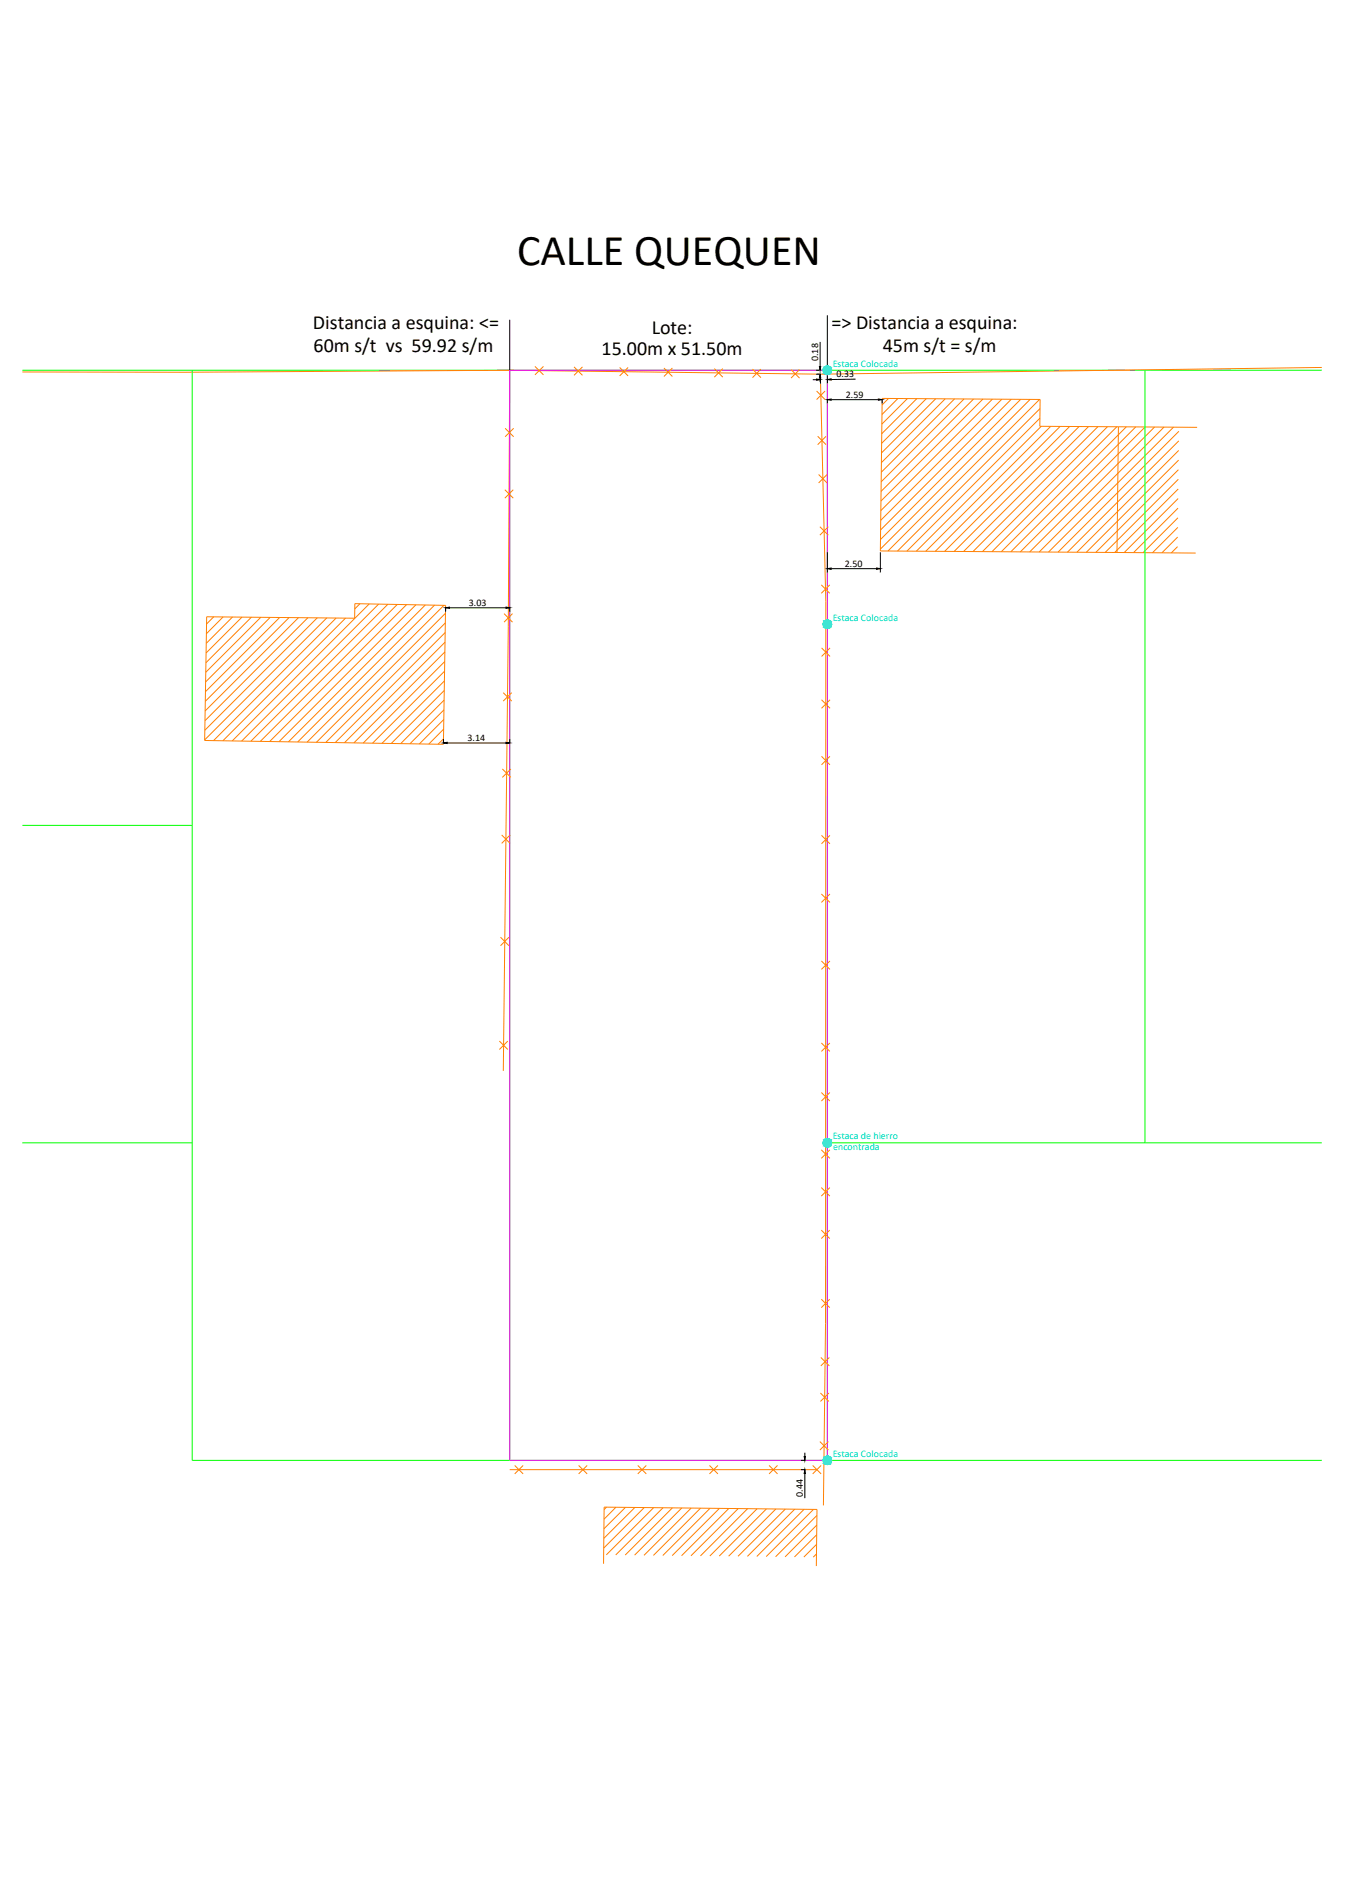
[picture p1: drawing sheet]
<svg xmlns="http://www.w3.org/2000/svg" width="297mm" height="420mm" viewBox="0 0 297 420" stroke-linecap="round" stroke-linejoin="round" font-family="sans-serif">
<!-- layer: 0 -->
<path d="M4.9 81.8h287M42.4 81.8v240.8h249.5M112.6 81.8v240.8M182.7 81.8v240.8M252.9 81.8v170.7M4.9 182.3h37.5M4.9 252.5h37.5M182.7 252.5h109.2" fill="none" stroke="#0f0" stroke-width=".22"/>
<!-- layer: relev -->
<g fill="none" stroke="#ff7f00" stroke-width=".22">
<path d="M111.6 94.6l1.8 1.9M112.6 81.8l-71.7 .4h-36M112.6 81.8l68.6 .9M112.6 81.8l-.3 56.7-1.1 98.1M113.4 94.6l-1.8 1.9M118.1 80.9l1.9 1.9M120 80.9l-1.9 1.9M126.8 81l1.8 1.9M128.6 81l-1.8 1.9M136.8 81.2l1.9 1.8M138.7 81.2l-1.9 1.8M146.6 81.3l1.9 1.9"/>
<path d="M148.5 81.3l-1.9 1.9M157.8 81.4l1.8 1.9M159.6 81.4l-1.8 1.9M166.2 81.5l1.8 1.9M168 81.5l-1.8 1.9M174.7 81.6l1.9 1.9M176.6 81.6l-1.9 1.9M180.3 86.4l1.9 1.9M180.6 96.4l1.8 1.8M181.2 82.7l1.2 50.2-.1 159.5-.5 40.1M182.2 86.4l-1.9 1.9M182.4 96.4l-1.8 1.8"/>
<path d="M196.2 88l-1.4 1.5M198.3 88l-3.5 3.6M200.4 88.1l-5.6 5.6M202.5 88.1l-7.8 7.7M204.6 88.1l-9.9 9.8M206.6 88.1l-11.9 12M208.7 88.1l-14 14.1M210.8 88.1l-16.2 16.2M212.9 88.1l-18.3 18.3M215 88.2l-20.4 20.4M217.1 88.2l-22.6 22.5M219.2 88.2l-24.7 24.6"/>
<path d="M221.2 88.2l-26.7 26.7M223.3 88.2l-28.8 28.9M225.4 88.2l-30.9 31M227.5 88.2l-33.1 33.1M229.6 88.2l-33.5 33.5M229.7 92.4l-29.4 29.4M229.7 90.3l-31.5 31.4M230 94.2l-27.6 27.6M232 94.2l-27.5 27.6M234.1 94.2l-27.5 27.6M236.2 94.2l-27.6 27.6M238.3 94.2l-27.6 27.6"/>
<path d="M240.4 94.2l-27.6 27.6M242.5 94.3l-27.6 27.5M244.6 94.3l-27.6 27.6M246.6 94.3l-27.5 27.6M247 94.3l-.3 27.7M248.7 94.3l-27.6 27.6M250.8 94.3l-27.6 27.6M252.9 94.3l-27.6 27.6M255 94.3l-27.6 27.6M257.1 94.3l-27.6 27.6M259.2 94.4l-27.6 27.5M260.3 99.5l-22.5 22.5"/>
<path d="M260.3 97.4l-24.6 24.6M260.4 95.3l-26.7 26.7M264.4 94.4l-34.8-.2 .1-6-34.9-.2-.4 33.7 69.7 .5M291.9 81.2l-110.7 1.5M111.5 108.2l1.9 1.8M113.4 108.2l-1.9 1.8M180.8 104.8l1.9 1.9M181.1 116.4l1.8 1.8M182.7 104.8l-1.9 1.9M182.9 116.4l-1.8 1.8M260.1 118.6l-3.5 3.5M260.1 116.5l-5.6 5.6"/>
<path d="M260.1 114.4l-7.7 7.7M260.2 112.2l-9.9 9.9M260.2 110.1l-11.9 12M260.2 108l-14 14M260.2 105.9l-16.1 16.1M260.3 103.8l-18.3 18.2M260.3 101.6l-20.4 20.4M45.6 136.2l32.7 .4 .1-3.2 20 .3-.5 30.7-52.7-.8zM47.2 136.2l-1.6 1.6M49.3 136.3l-3.7 3.7M51.4 136.3l-5.8 5.8M53.5 136.3l-8 8"/>
<path d="M55.5 136.3l-10 10.1M57.6 136.4l-12.1 12.1M59.7 136.4l-14.3 14.2M61.8 136.4l-16.4 16.4M63.8 136.4l-18.5 18.5M65.9 136.4l-20.6 20.7M68 136.5l-22.7 22.7M70.1 136.5l-24.9 24.8M72.2 136.5l-27 26.9M74.2 136.5l-27 27.1M76.3 136.5l-27.1 27.1M79.5 133.4l-1.2 1.1"/>
<path d="M81.5 133.4l-30.2 30.3M83.6 133.5l-30.2 30.2M85.7 133.5l-30.3 30.2M87.7 133.5l-30.2 30.3M89.8 133.6l-30.3 30.2M91.8 133.6l-30.2 30.2M93.9 133.6l-30.2 30.3M96 133.7l-30.2 30.2M98.1 133.7l-30.3 30.2M98.3 139.7l-24.3 24.3M98.3 137.6l-26.3 26.4M98.4 135.5l-28.5 28.5"/>
<path d="M111.3 135.6l1.9 1.8M113.2 135.6l-1.9 1.8M181.4 129.2l1.8 1.9M183.2 129.2l-1.8 1.9M260.1 120.8l-1.4 1.3M98 158.9l-5.4 5.4M98.1 156.8l-7.6 7.5M98.1 154.7l-9.6 9.6M98.1 152.5l-11.7 11.7M98.2 150.4l-13.8 13.8M98.2 148.3l-15.9 15.9M98.2 146.1l-18 18"/>
<path d="M98.3 144l-20.1 20.1M98.3 141.9l-22.2 22.2M111.1 153l1.9 1.9M113 153l-1.9 1.9M181.4 154.6l1.9 1.9M181.4 143.1l1.9 1.9M183.3 143.1l-1.9 1.9M183.3 154.6l-1.9 1.9M97.9 163.2l-1.2 1.2M98 161.1l-3.3 3.3M110.9 169.9l1.9 1.8M112.8 169.9l-1.9 1.8"/>
<path d="M181.4 167.1l1.9 1.9M183.3 167.1l-1.9 1.9M110.8 184.4l1.9 1.9M112.7 184.4l-1.9 1.9M181.4 197.5l1.9 1.8M181.4 184.5l1.9 1.9M183.3 184.5l-1.9 1.9M183.3 197.5l-1.9 1.8M110.5 207l1.9 1.9M112.4 207l-1.9 1.9M181.4 212.3l1.9 1.8M183.3 212.3l-1.9 1.8"/>
<path d="M110.3 230l1.8 1.8M112.1 230l-1.8 1.8M181.4 230.4l1.9 1.9M183.3 230.4l-1.9 1.9M181.4 254l1.9 1.9M181.4 241.3l1.9 1.9M183.3 241.3l-1.9 1.9M183.3 254l-1.9 1.9M181.4 262.3l1.9 1.9M181.4 271.7l1.8 1.9M183.2 271.7l-1.8 1.9M183.3 262.3l-1.9 1.9"/>
<path d="M181.3 299.9l1.9 1.8M181.4 287l1.8 1.9M183.2 299.9l-1.9 1.8M183.2 287l-1.8 1.9M181.1 318.5l1.9 1.8M181.2 307.7l1.9 1.9M183 318.5l-1.9 1.8M183.1 307.7l-1.9 1.9M112.6 324.7h67.8M113.7 323.7l1.8 1.9M115.5 323.7l-1.8 1.9M127.8 323.7l1.9 1.9"/>
<path d="M129.7 323.7l-1.9 1.9M133.9 332.9l-.5 .6M136 333l-2.6 2.6M138.1 333l-4.7 4.7M140.2 333l-6.8 6.8M140.9 323.7l1.8 1.9M142.3 333l-9 9M142.7 323.7l-1.8 1.9M144.3 333.1l-10.4 10.4M146.4 333.1l-10.4 10.4M148.5 333.1l-10.4 10.4M150.6 333.1l-10.4 10.4"/>
<path d="M152.6 333.1l-10.4 10.5M154.7 333.2l-10.4 10.4M156.7 323.7l1.8 1.9M156.8 333.2l-10.4 10.4M158.5 323.7l-1.8 1.9M158.9 333.2l-10.5 10.4M161 333.2l-10.5 10.5M163 333.2l-10.4 10.5M165.1 333.3l-10.4 10.4M167.2 333.3l-10.4 10.4M169.3 333.3l-10.5 10.4M169.8 323.7l1.9 1.9"/>
<path d="M171.3 333.4l-10.4 10.4M171.7 323.7l-1.9 1.9M173.4 333.4l-10.4 10.4M175.5 333.4l-10.4 10.4M177.6 333.4l-10.5 10.4M179.5 323.7l1.8 1.9M179.6 333.4l-10.4 10.5M180.4 339l-4.9 4.9M180.4 336.9l-7 7M180.4 334.8l-9.1 9.1M181.3 323.7l-1.8 1.9M133.3 345.4l.1-12.5 47 .5-.1 12.5"/>
<path d="M180.3 343.3l-.7 .7M180.3 341.1l-2.8 2.9"/>
</g>
<path d="M112.6 81.8h70.1v240.8h-70.1z" fill="none" stroke="#f0f" stroke-width=".22"/>
<!-- layer: 0 -->
<g fill="none" stroke="#000" stroke-width=".22">
<path d="M112.6 70.6v11.2M181.1 75.5v5.5M182.7 69.7v12.1M179.5 83.9h.8M180.3 82.7h.6M180.3 81.8h.6M181.1 83.5v.8M181.2 83v1.7M182.7 88.3v.8M182.7 82.9v1.8M183.6 88.3h10.4M189 83.8h-5.4"/>
<path d="M194.8 88.3v.8M98.4 134v1.1M99.3 134.3h12.4M112.6 134v1.1M182.7 122v4.5M183.6 125.6h10M194.4 122v4.5M97.9 163.3v.8M98.8 164.1h12.9M112.6 163.3v.8M176.9 322.6h.9M176.9 324.7h.9"/>
<path d="M177.7 320.9v.9M177.7 325.5v5.5"/>
</g>
<g fill="#000" stroke="#000" stroke-width=".22">
<path d="M180.3 83.7l.9 .2-.9 .1zM181.1 82.7l.2 .8h-.3zM181 81h.3l-.2 .8zM182.7 88.3l.9-.2v.3zM182.7 83.8l.9-.1v.3zM194 88.1l.8 .2-.8 .1zM98.4 134.3l.9-.2v.3zM111.7 134.1l.9 .2-.9 .1zM182.7 125.6l.9-.1v.3zM193.6 125.5l.8 .1-.8 .2zM97.9 164.1l.9-.1v.3zM111.7 164l.9 .1-.9 .2z"/>
<path d="M177.6 321.8h.3l-.2 .8zM177.7 324.7l.2 .8h-.3z"/>
</g>
<!-- layer: estacas -->
<g fill="#0dd" stroke="#0dd" stroke-width=".22">
<path d="M182.6 251.5l.4 .1zM182.5 251.6h.5z"/>
<path d="M182.5 251.6h.6zM182.3 251.6h.8z"/>
<path d="M182.3 251.6l1 .1zM182.1 251.7h1.2z"/>
<path d="M182.1 251.7l1.3 .1zM182 251.8h1.4z"/>
<path d="M182 251.8l1.5 .2-.1-.2zM182 251.8l1.5 .2h-1.6z"/>
<path d="M181.9 252l1.7 .1-.1-.1zM181.9 252l1.7 .1h-1.8z"/>
<path d="M181.8 252.1l1.8 .2v-.2zM181.8 252.1l1.8 .2h-1.8z"/>
<path d="M181.8 252.3l1.8 .2v-.2zM181.8 252.3l1.8 .2h-1.8z"/>
<path d="M181.8 252.5l1.8 .1v-.1zM181.8 252.5l1.8 .1h-1.8z"/>
<path d="M181.8 252.6l1.8 .2v-.2zM181.8 252.6l1.8 .2h-1.8z"/>
<path d="M181.8 252.8l1.7 .1 .1-.1zM181.8 252.8l1.7 .1h-1.6z"/>
<path d="M181.9 252.9l1.5 .2 .1-.2zM181.9 252.9l1.5 .2h-1.4z"/>
<path d="M182 253.1h1.4zM182 253.1l1.3 .1z"/>
<path d="M182.1 253.2h1.2zM182.1 253.2l1 .1z"/>
<path d="M182.3 253.3h.8zM182.3 253.3l.7 .1z"/>
<path d="M182.5 253.4h.5zM182.5 253.4h.3z"/>
<path d="M182.6 321.7h.4zM182.5 321.7h.5z"/>
<path d="M182.5 321.7l.6 .1zM182.3 321.8h.8z"/>
<path d="M182.3 321.8h1zM182.1 321.8h1.2z"/>
<path d="M182.1 321.8l1.3 .2-.1-.2zM182.1 321.8l1.3 .2h-1.4z"/>
<path d="M182 322l1.5 .1-.1-.1zM182 322l1.5 .1h-1.6z"/>
<path d="M181.9 322.1l1.7 .2-.1-.2zM181.9 322.1l1.7 .2h-1.8z"/>
<path d="M181.8 322.3l1.8 .1v-.1zM181.8 322.3l1.8 .1h-1.8z"/>
<path d="M181.8 322.4l1.8 .2v-.2zM181.8 322.4l1.8 .2h-1.8z"/>
<path d="M181.8 322.6l1.8 .2v-.2zM181.8 322.6l1.8 .2h-1.8z"/>
<path d="M181.8 322.8l1.8 .1v-.1zM181.8 322.8l1.8 .1h-1.8z"/>
<path d="M181.8 322.9l1.7 .2 .1-.2zM181.8 322.9l1.7 .2h-1.6z"/>
<path d="M181.9 323.1l1.5 .1 .1-.1zM181.9 323.1l1.5 .1h-1.4z"/>
<path d="M182 323.2l1.3 .1 .1-.1zM182 323.2l1.3 .1h-1.2z"/>
<path d="M182.1 323.3h1.2zM182.1 323.3l1 .1z"/>
<path d="M182.3 323.4h.8zM182.3 323.4l.7 .1z"/>
<path d="M182.5 323.5h.5zM182.5 323.5h.3z"/>
<path d="M182.6 137h.4zM182.5 137h.5z"/>
<path d="M182.5 137l.6 .1zM182.3 137.1h.8z"/>
<path d="M182.3 137.1l1 .1zM182.1 137.2h1.2z"/>
<path d="M182.1 137.2l1.3 .1zM182 137.3h1.4z"/>
<path d="M182 137.3l1.5 .1-.1-.1zM182 137.3l1.5 .1h-1.6z"/>
<path d="M181.9 137.4l1.7 .2-.1-.2zM181.9 137.4l1.7 .2h-1.8z"/>
<path d="M181.8 137.6l1.8 .1v-.1zM181.8 137.6l1.8 .1h-1.8z"/>
<path d="M181.8 137.7l1.8 .2v-.2zM181.8 137.7l1.8 .2h-1.8z"/>
<path d="M181.8 137.9l1.8 .2v-.2zM181.8 137.9l1.8 .2h-1.8z"/>
<path d="M181.8 138.1l1.8 .1v-.1zM181.8 138.1l1.8 .1h-1.8z"/>
<path d="M181.8 138.2l1.7 .2 .1-.2zM181.8 138.2l1.7 .2h-1.6z"/>
<path d="M181.9 138.4l1.5 .1 .1-.1zM181.9 138.4l1.5 .1h-1.4z"/>
<path d="M182 138.5h1.4zM182 138.5l1.3 .1z"/>
<path d="M182.1 138.6h1.2zM182.1 138.6l1 .1z"/>
<path d="M182.3 138.7h.8zM182.3 138.7l.7 .1z"/>
<path d="M182.5 138.8h.5zM182.5 138.8h.3z"/>
<path d="M182.6 80.9h.4zM182.5 80.9h.5z"/>
<path d="M182.5 80.9l.6 .1zM182.3 81h.8z"/>
<path d="M182.3 81h1zM182.1 81h1.2z"/>
<path d="M182.1 81l1.3 .2-.1-.2zM182.1 81l1.3 .2h-1.4z"/>
<path d="M182 81.2l1.5 .1-.1-.1zM182 81.2l1.5 .1h-1.6z"/>
<path d="M181.9 81.3l1.7 .1-.1-.1zM181.9 81.3l1.7 .1h-1.8z"/>
<path d="M181.8 81.4l1.8 .2v-.2zM181.8 81.4l1.8 .2h-1.8z"/>
<path d="M181.8 81.6l1.8 .2v-.2zM181.8 81.6l1.8 .2h-1.8z"/>
<path d="M181.8 81.8l1.8 .2v-.2zM181.8 81.8l1.8 .2h-1.8z"/>
<path d="M181.8 82l1.8 .1v-.1zM181.8 82l1.8 .1h-1.8z"/>
<path d="M181.8 82.1l1.7 .2 .1-.2zM181.8 82.1l1.7 .2h-1.6z"/>
<path d="M181.9 82.3l1.5 .1 .1-.1zM181.9 82.3l1.5 .1h-1.4z"/>
<path d="M182 82.4l1.3 .2 .1-.2zM182 82.4l1.3 .2h-1.2z"/>
<path d="M182.1 82.6h1.2zM182.1 82.6h1z"/>
<path d="M182.3 82.6h.8zM182.3 82.6l.7 .1z"/>
<path d="M182.5 82.7h.5zM182.5 82.7h.3z"/>
</g>
<g fill="none" stroke="#0dd" stroke-width=".22">
<circle cx="182.7" cy="81.8" r=".94"/>
<circle cx="182.7" cy="137.9" r=".94"/>
<circle cx="182.7" cy="252.4" r=".94"/>
<circle cx="182.7" cy="322.6" r=".94"/>
</g>
<text font-size="9.7" x="114.2" y="58.5">CALLE QUEQUEN</text>
<g font-size="4.4">
<text x="69.1" y="72.6">Distancia a esquina: &lt;=</text>
<text x="69.3" y="77.7">60m s/t vs 59.92 s/m</text>
<text x="143.9" y="73.8">Lote:</text>
<text x="183.6" y="72.6">=&gt; Distancia a esquina:</text>
<text x="195" y="77.7">45m s/t = s/m</text>
<text x="132.9" y="78.5">15.00m x 51.50m</text>
</g>
<g font-size="2.2">
<text x="180.7" y="79.8" transform="rotate(-90 180.7 79.8)">0.18</text>
<text x="184.7" y="83.4" transform="rotate(-1 184.7 83.4)">0.33</text>
<text x="186.8" y="87.8">2.59</text>
<text x="186.6" y="125.2">2.50</text>
<text x="103.6" y="133.8">3.03</text>
<text x="103.3" y="163.7">3.14</text>
<text x="177.3" y="330.6" transform="rotate(-90 177.3 330.6)">0.44</text>
</g>
<g font-size="2.2" fill="#0dd">
<text x="183.9" y="81">Estaca Colocada</text>
<text x="183.9" y="137.1">Estaca Colocada</text>
<text x="183.9" y="251.7">Estaca de hierro</text>
<text x="184" y="254.1">encontrada</text>
<text x="183.9" y="321.8">Estaca Colocada</text>
</g>
</svg>
